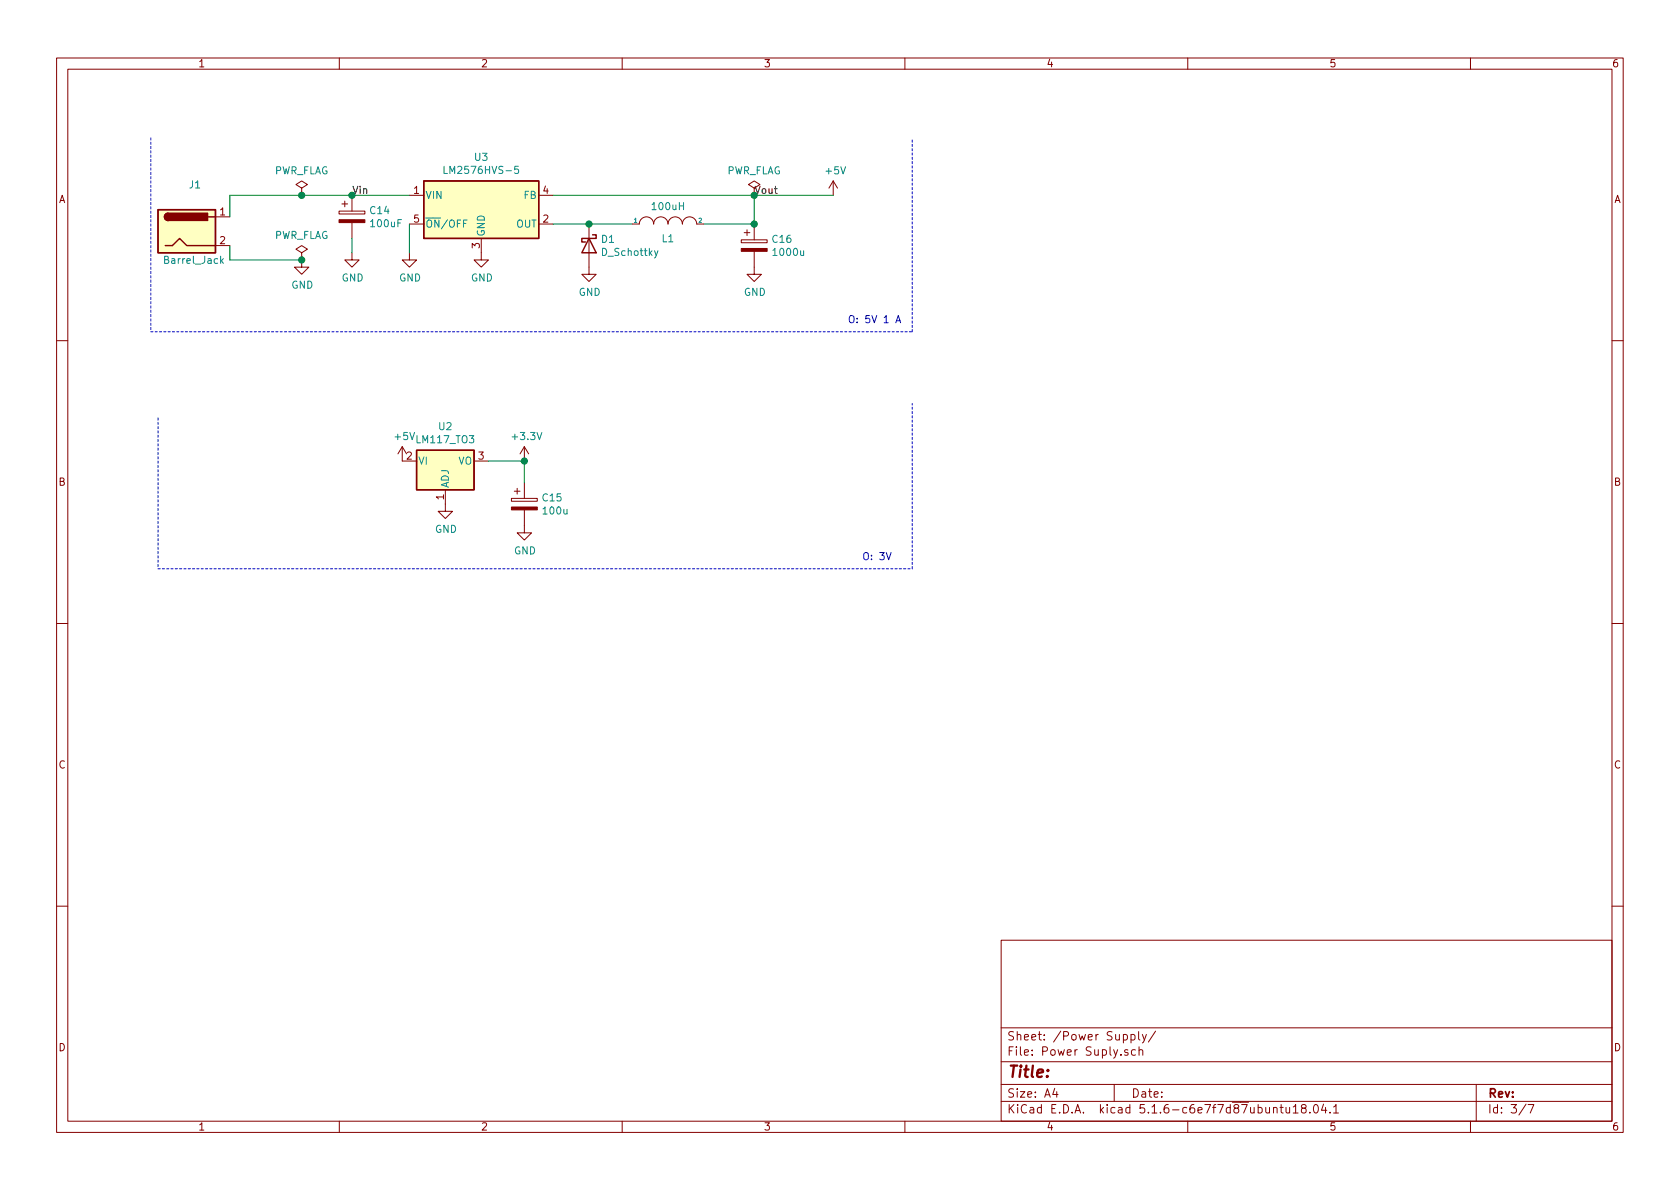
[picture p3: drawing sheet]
EESchema Schematic File Version 4
EELAYER 30 0
EELAYER END
$Descr A4 11693 8268
encoding utf-8
Sheet 3 7
Title ""
Date ""
Rev ""
Comp ""
Comment1 ""
Comment2 ""
Comment3 ""
Comment4 ""
$EndDescr
$Comp
L Regulator_Switching:LM2576HVS-5 U3
U 1 1
P 3350 1450
F 0 "U3" H 3350 1817 50  0000 C CNN
F 1 "LM2576HVS-5" H 3350 1726 50  0000 C CNN
F 2 "Package_TO_SOT_SMD:TO-263-5_TabPin3" H 3350 1200 50  0001 L CIN
F 3 "http://www.ti.com/lit/ds/symlink/lm2576.pdf" H 3350 1450 50  0001 C CNN
	1    3350 1450
	1    0    0    -1  
$EndComp
$Comp
L power:GND #PWR010
U 1 1
P 2850 1750
F 0 "#PWR010" H 2850 1500 50  0001 C CNN
F 1 "GND" H 2855 1577 50  0000 C CNN
F 2 "" H 2850 1750 50  0001 C CNN
F 3 "" H 2850 1750 50  0001 C CNN
	1    2850 1750
	1    0    0    -1  
$EndComp
$Comp
L power:GND #PWR012
U 1 1
P 3350 1750
F 0 "#PWR012" H 3350 1500 50  0001 C CNN
F 1 "GND" H 3355 1577 50  0000 C CNN
F 2 "" H 3350 1750 50  0001 C CNN
F 3 "" H 3350 1750 50  0001 C CNN
	1    3350 1750
	1    0    0    -1  
$EndComp
$Comp
L Device:CP C16
U 1 1
P 5250 1700
F 0 "C16" H 5368 1746 50  0000 L CNN
F 1 "1000u" H 5368 1655 50  0000 L CNN
F 2 "Capacitor_Tantalum_SMD:CP_EIA-1608-08_AVX-J" H 5288 1550 50  0001 C CNN
F 3 "~" H 5250 1700 50  0001 C CNN
	1    5250 1700
	1    0    0    -1  
$EndComp
$Comp
L pspice:INDUCTOR L1
U 1 1
P 4650 1550
F 0 "L1" H 4650 1450 50  0000 C CNN
F 1 "100uH" H 4650 1674 50  0000 C CNN
F 2 "Inductor_SMD:L_12x12mm_H6mm" H 4650 1550 50  0001 C CNN
F 3 "~" H 4650 1550 50  0001 C CNN
	1    4650 1550
	1    0    0    -1  
$EndComp
Wire Wire Line
	4900 1550 5250 1550
$Comp
L power:GND #PWR015
U 1 1
P 4100 1850
F 0 "#PWR015" H 4100 1600 50  0001 C CNN
F 1 "GND" H 4105 1677 50  0000 C CNN
F 2 "" H 4100 1850 50  0001 C CNN
F 3 "" H 4100 1850 50  0001 C CNN
	1    4100 1850
	1    0    0    -1  
$EndComp
$Comp
L power:GND #PWR016
U 1 1
P 5250 1850
F 0 "#PWR016" H 5250 1600 50  0001 C CNN
F 1 "GND" H 5255 1677 50  0000 C CNN
F 2 "" H 5250 1850 50  0001 C CNN
F 3 "" H 5250 1850 50  0001 C CNN
	1    5250 1850
	1    0    0    -1  
$EndComp
Wire Wire Line
	2450 1350 2850 1350
$Comp
L power:GND #PWR08
U 1 1
P 2450 1750
F 0 "#PWR08" H 2450 1500 50  0001 C CNN
F 1 "GND" H 2455 1577 50  0000 C CNN
F 2 "" H 2450 1750 50  0001 C CNN
F 3 "" H 2450 1750 50  0001 C CNN
	1    2450 1750
	1    0    0    -1  
$EndComp
Wire Wire Line
	2450 1350 2100 1350
Connection ~ 2450 1350
Wire Wire Line
	5250 1350 5250 1550
Wire Wire Line
	3850 1350 5250 1350
Connection ~ 5250 1550
Wire Wire Line
	2850 1550 2850 1750
Wire Wire Line
	2450 1650 2450 1750
Wire Wire Line
	3850 1550 4100 1550
$Comp
L Device:D_Schottky D1
U 1 1
P 4100 1700
F 0 "D1" V 4054 1780 50  0000 L CNN
F 1 "D_Schottky" V 4145 1780 50  0000 L CNN
F 2 "Diode_SMD:D_SMC" H 4100 1700 50  0001 C CNN
F 3 "~" H 4100 1700 50  0001 C CNN
	1    4100 1700
	0    1    1    0   
$EndComp
Connection ~ 4100 1550
Wire Wire Line
	4100 1550 4400 1550
$Comp
L Device:CP C14
U 1 1
P 2450 1500
F 0 "C14" H 2568 1546 50  0000 L CNN
F 1 "100uF" H 2568 1455 50  0000 L CNN
F 2 "Capacitor_Tantalum_SMD:CP_EIA-1608-08_AVX-J" H 2488 1350 50  0001 C CNN
F 3 "~" H 2450 1500 50  0001 C CNN
	1    2450 1500
	1    0    0    -1  
$EndComp
Text Label 2450 1350 0    50   ~ 0
Vin
Text Label 5250 1350 0    50   ~ 0
Vout
Wire Wire Line
	5250 1350 5800 1350
Connection ~ 5250 1350
$Comp
L power:PWR_FLAG #FLG01
U 1 1
P 2100 1350
F 0 "#FLG01" H 2100 1425 50  0001 C CNN
F 1 "PWR_FLAG" H 2100 1523 50  0000 C CNN
F 2 "" H 2100 1350 50  0001 C CNN
F 3 "~" H 2100 1350 50  0001 C CNN
	1    2100 1350
	1    0    0    -1  
$EndComp
Connection ~ 2100 1350
$Comp
L power:PWR_FLAG #FLG02
U 1 1
P 2100 1800
F 0 "#FLG02" H 2100 1875 50  0001 C CNN
F 1 "PWR_FLAG" H 2100 1973 50  0000 C CNN
F 2 "" H 2100 1800 50  0001 C CNN
F 3 "~" H 2100 1800 50  0001 C CNN
	1    2100 1800
	1    0    0    -1  
$EndComp
$Comp
L power:GND #PWR07
U 1 1
P 2100 1800
F 0 "#PWR07" H 2100 1550 50  0001 C CNN
F 1 "GND" H 2105 1627 50  0000 C CNN
F 2 "" H 2100 1800 50  0001 C CNN
F 3 "" H 2100 1800 50  0001 C CNN
	1    2100 1800
	1    0    0    -1  
$EndComp
$Comp
L power:+5V #PWR017
U 1 1
P 5800 1350
F 0 "#PWR017" H 5800 1200 50  0001 C CNN
F 1 "+5V" H 5815 1523 50  0000 C CNN
F 2 "" H 5800 1350 50  0001 C CNN
F 3 "" H 5800 1350 50  0001 C CNN
	1    5800 1350
	1    0    0    -1  
$EndComp
$Comp
L Regulator_Linear:LM117_TO3 U2
U 1 1
P 3100 3200
F 0 "U2" H 3100 3442 50  0000 C CNN
F 1 "LM117_TO3" H 3100 3351 50  0000 C CNN
F 2 "Package_TO_SOT_SMD:SOT-223-3_TabPin2" H 3100 3400 50  0001 C CIN
F 3 "http://www.ti.com/lit/ds/symlink/lm317.pdf" H 3100 3200 50  0001 C CNN
	1    3100 3200
	1    0    0    -1  
$EndComp
$Comp
L power:+5V #PWR09
U 1 1
P 2800 3200
F 0 "#PWR09" H 2800 3050 50  0001 C CNN
F 1 "+5V" H 2815 3373 50  0000 C CNN
F 2 "" H 2800 3200 50  0001 C CNN
F 3 "" H 2800 3200 50  0001 C CNN
	1    2800 3200
	1    0    0    -1  
$EndComp
$Comp
L power:GND #PWR011
U 1 1
P 3100 3500
F 0 "#PWR011" H 3100 3250 50  0001 C CNN
F 1 "GND" H 3105 3327 50  0000 C CNN
F 2 "" H 3100 3500 50  0001 C CNN
F 3 "" H 3100 3500 50  0001 C CNN
	1    3100 3500
	1    0    0    -1  
$EndComp
Wire Wire Line
	3400 3200 3650 3200
Wire Wire Line
	3650 3200 3650 3350
$Comp
L Device:CP C15
U 1 1
P 3650 3500
F 0 "C15" H 3768 3546 50  0000 L CNN
F 1 "100u" H 3768 3455 50  0000 L CNN
F 2 "Capacitor_Tantalum_SMD:CP_EIA-1608-08_AVX-J" H 3688 3350 50  0001 C CNN
F 3 "~" H 3650 3500 50  0001 C CNN
	1    3650 3500
	1    0    0    -1  
$EndComp
$Comp
L power:GND #PWR014
U 1 1
P 3650 3650
F 0 "#PWR014" H 3650 3400 50  0001 C CNN
F 1 "GND" H 3655 3477 50  0000 C CNN
F 2 "" H 3650 3650 50  0001 C CNN
F 3 "" H 3650 3650 50  0001 C CNN
	1    3650 3650
	1    0    0    -1  
$EndComp
$Comp
L power:+3.3V #PWR013
U 1 1
P 3650 3200
F 0 "#PWR013" H 3650 3050 50  0001 C CNN
F 1 "+3.3V" H 3665 3373 50  0000 C CNN
F 2 "" H 3650 3200 50  0001 C CNN
F 3 "" H 3650 3200 50  0001 C CNN
	1    3650 3200
	1    0    0    -1  
$EndComp
Connection ~ 3650 3200
Wire Notes Line
	1050 950  1050 2300
Wire Notes Line
	1050 2300 6350 2300
Wire Notes Line
	6350 2300 6350 950 
Wire Notes Line
	1100 2900 1100 3950
Wire Notes Line
	1100 3950 6350 3950
Wire Notes Line
	6350 3950 6350 2800
Text Notes 5900 2250 0    50   ~ 0
O: 5V 1 A
Text Notes 6000 3900 0    50   ~ 0
O: 3V 
$Comp
L Connector:Barrel_Jack J1
U 1 1
P 1300 1600
F 0 "J1" H 1357 1925 50  0000 C CNN
F 1 "Barrel_Jack" H 1350 1400 50  0000 C CNN
F 2 "" H 1350 1560 50  0001 C CNN
F 3 "~" H 1350 1560 50  0001 C CNN
	1    1300 1600
	1    0    0    -1  
$EndComp
Wire Wire Line
	1600 1500 1600 1350
Wire Wire Line
	1600 1350 2100 1350
Wire Wire Line
	1600 1700 1600 1800
Wire Wire Line
	1600 1800 2100 1800
Connection ~ 2100 1800
$Comp
L power:PWR_FLAG #FLG0102
U 1 1
P 5250 1350
F 0 "#FLG0102" H 5250 1425 50  0001 C CNN
F 1 "PWR_FLAG" H 5250 1523 50  0000 C CNN
F 2 "" H 5250 1350 50  0001 C CNN
F 3 "~" H 5250 1350 50  0001 C CNN
	1    5250 1350
	1    0    0    -1  
$EndComp
$EndSCHEMATC
